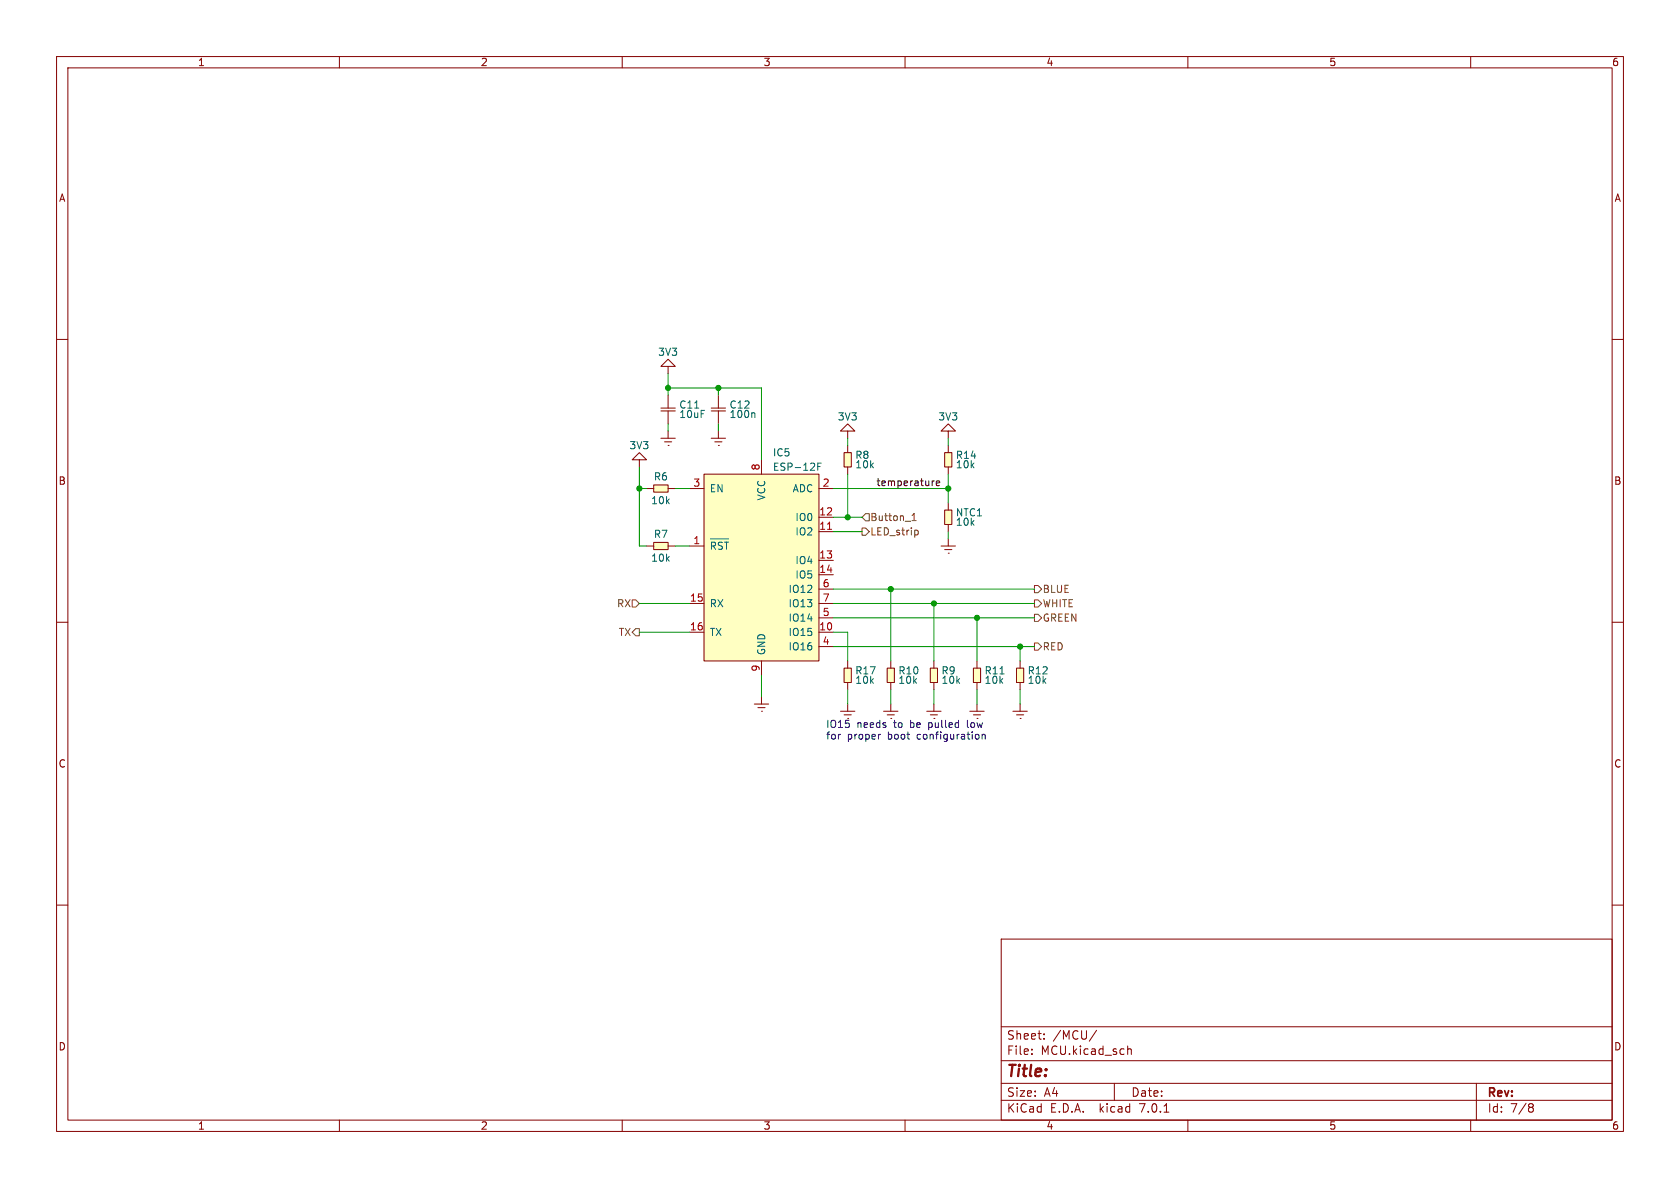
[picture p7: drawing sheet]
<svg xmlns="http://www.w3.org/2000/svg" width="297mm" height="210mm" viewBox="0 0 297 210" stroke-linecap="round" stroke-linejoin="round" font-family="sans-serif">
<g fill="none" stroke="#840000" stroke-width=".18">
<path d="M10 10h277v190h-277zM12 12h273v186h-273zM60 10v2M110 10v2M160 10v2M210 10v2M260 10v2M10 60h2M285 60h2M116.8 77.5h2.6M116.8 72.6h2.6M116.8 72.1h2.6"/>
<path d="M117.5 78.1h1.2M118.1 78.7h.1M118.1 64.8h1.3l-1.3-1.3-1.3 1.3h1.3v1.2M118.1 69.9v2.3M118.1 72.6v2.3M118.1 76.2v1.3M125.7 77.5h2.6M125.7 72.6h2.6M125.7 72.1h2.6M126.4 78.1h1.2M127 78.7h.1M127 69.9v2.3"/>
<path d="M127 72.6v2.3M127 76.2v1.3M149.9 76.2h1.2l-1.2-1.3-1.3 1.3h1.3v1.3M149.9 78.7v1.3M167.6 76.2h1.3l-1.3-1.3-1.2 1.3h1.2v1.3M167.6 78.7v1.3M113 81.3h1.3l-1.3-1.3-1.2 1.3h1.2v1.3M114.3 96.5h1.3M114.3 86.4h1.3M115.6 95.9h2.5v1.3h-2.5zM115.6 85.7h2.5v1.3h-2.5zM118.1 96.5h1.3"/>
<path d="M118.1 86.4h1.3M121.9 96.5h2.6M121.9 86.4h2.6M124.5 83.8h20.3v33h-20.3zM134.6 81.3v2.5M144.8 94h2.5M144.8 91.4h2.5M144.8 99.1h2.5M144.8 86.4h2.5M149.2 80h1.3v2.6h-1.3zM149.9 82.6v1.2M166.4 96.5h2.5"/>
<path d="M167 80h1.3v2.6h-1.3zM167 90.2h1.3v2.5h-1.3zM167 97.2h1.3M167.6 97.8h.1M167.6 82.6v1.2M167.6 88.9v1.3M167.6 92.7v1.3M167.6 95.3v1.2M10 110h2M121.9 111.8h2.6M121.9 106.7h2.6M134.6 116.8v2.6"/>
<path d="M144.8 111.8h2.5M144.8 101.6h2.5M144.8 106.7h2.5M144.8 114.3h2.5M144.8 109.2h2.5M144.8 104.1h2.5M149.2 118.1h1.3v2.6h-1.3zM149.9 116.8v1.3M156.8 118.1h1.3v2.6h-1.3zM157.5 116.8v1.3M164.5 118.1h1.2v2.6h-1.2zM165.1 116.8v1.3"/>
<path d="M172.1 118.1h1.3v2.6h-1.3zM172.7 116.8v1.3M179.7 118.1h1.3v2.6h-1.3zM180.3 116.8v1.3M285 110h2M133.3 124.5h2.6M134 125.1h1.3M134.6 125.7h.1M134.6 123.2v1.3M148.6 125.7h2.5M149.2 126.4h1.3M149.9 120.7v1.2"/>
<path d="M149.9 124.5v1.2M156.2 125.7h2.5M156.8 126.4h1.3M157.5 127h.1M157.5 120.7v1.2M157.5 124.5v1.2M163.8 125.7h2.6M164.5 126.4h1.2M165.1 120.7v1.2M165.1 124.5v1.2M171.4 125.7h2.6M172.1 126.4h1.3"/>
<path d="M172.7 120.7v1.2M172.7 124.5v1.2M179.1 125.7h2.5M179.7 126.4h1.3M180.3 127h.1M180.3 120.7v1.2M180.3 124.5v1.2M10 160h2M285 160h2M177 166h108v32h-108zM60 198v2M110 198v2"/>
<path d="M160 198v2M177 194.5h108M177 191.5h108M177 187.5h108M177 181.5h108M182.4 186.3v.1M182.4 185.5v.1M184.6 183.6v.1M184.6 182.8v.1M193.9 182.1l-1.3 2M197 191.5v3M199.4 184.9v1.5"/>
<path d="M199.4 185.5l.2-.1 .3 .1 .1 .9M205.8 196.6h.8M210 198v2M260 198v2M261 191.5v6.5M270.5 195.1l.4 .1 .2 .2-.3 .3M270.5 195.7h.3M270.8 195.7l.2 .2 .1 .4-.2 .2-.4 .1"/>
</g>
<g fill="#ffffc2" stroke="#ffffc2" stroke-width=".18">
<path d="M124.5 83.8h20.3v33h-20.3z"/>
<path d="M149.2 118.1h1.3v2.6h-1.3z"/>
<path d="M172.1 118.1h1.3v2.6h-1.3z"/>
<path d="M156.8 118.1h1.3v2.6h-1.3z"/>
<path d="M167 80h1.3v2.6h-1.3z"/>
<path d="M167 90.2h1.3v2.5h-1.3z"/>
<path d="M149.2 80h1.3v2.6h-1.3z"/>
<path d="M179.7 118.1h1.3v2.6h-1.3z"/>
<path d="M115.6 95.9h2.5v1.3h-2.5z"/>
<path d="M164.5 118.1h1.2v2.6h-1.2z"/>
<path d="M115.6 85.7h2.5v1.3h-2.5z"/>
</g>
<path d="M133.3 73l.2 .1v.7M125.6 95.3h3.2M126.5 96.1l-.2-.3h-.5v1.3M127.7 95.9l-.5-.1-.2 .3M128.1 95.8h.7M128.4 95.8v1.3M144.6 82.5h.4M145.2 81.9h-.6v1.2" fill="none" stroke="#006464" stroke-width=".18"/>
<path d="M146.3 93.6h.7" fill="none" stroke="#a90000" stroke-width=".18"/>
<path d="M152.4 93.3h.6l.7 .7-.7 .6h-.6zM153 90.8h.7v1.3h-.7l-.6-.7zM161.2 92h.8M161.2 91.1l.4-.3v1.2M162.1 93.7l.2 .3v.3l-.2 .3M111.8 106h.6l.6 .7-.6 .6h-.6zM112.4 111.1h.6v1.3h-.6l-.6-.6zM182.9 108.6h.6l.6 .6-.6 .7h-.6zM182.9 113.7h.6l.6 .6-.6 .6h-.6zM182.9 103.5h.6l.6 .6-.6 .7h-.6zM182.9 106h.6l.6 .7-.6 .6h-.6z" fill="none" stroke="#725600" stroke-width=".18"/>
<path d="M165.2 85l-.3 .1M165.5 85.4l.6-.1v-.2l-.4-.1-.2 .2 .1 .6h.5" fill="none" stroke="#0f0f0f" stroke-width=".18"/>
<path d="M155.7 129.8l-.3 .1M172.8 129.8l.3 .2v.4l-.3 .3M173.6 129.9l.2-.1 .3 .1 .1 .8M173.6 129.8v.9" fill="none" stroke="#0000c2" stroke-width=".18"/>
<g fill="none" stroke="#009600" stroke-width=".18">
<path d="M118.1 66v3.9M118.1 74.9v1.3M118.1 68.6h16.5v12.7M127 68.6v1.3M127 74.9v1.3M149.9 77.5v1.2M167.6 77.5v1.2M113 86.4h1.3M113 82.6v13.9h1.3M119.4 86.4h2.5M119.4 96.5h2.5M147.3 86.4h20.3"/>
<path d="M147.3 91.4h5.1M147.3 94h5.1M149.9 83.8v7.6M167.6 83.8v5.1M167.6 94v1.3M113 111.8h8.9M113 106.7h8.9M134.6 119.4v3.8M147.3 111.8h2.6v5M147.3 106.7h35.6M147.3 104.1h35.6M147.3 109.2h35.6"/>
<path d="M147.3 114.3h35.6M157.5 104.1v12.7M165.1 106.7v10.1M172.7 109.2v7.6M180.3 114.3v2.5M149.9 121.9v2.6M157.5 121.9v2.6M165.1 121.9v2.6M172.7 121.9v2.6M180.3 121.9v2.6"/>
</g>
<g fill="#009600" stroke="#009600" stroke-width=".18">
<circle cx="127" cy="68.6" r=".46"/>
<circle cx="113" cy="86.4" r=".46"/>
<circle cx="118.1" cy="68.6" r=".46"/>
<circle cx="180.3" cy="114.3" r=".46"/>
<circle cx="172.7" cy="109.2" r=".46"/>
<circle cx="165.1" cy="106.7" r=".46"/>
<circle cx="157.5" cy="104.1" r=".46"/>
<circle cx="167.6" cy="86.4" r=".46"/>
<circle cx="149.9" cy="91.4" r=".46"/>
</g>
<text font-size="2.8" fill="#840000" x="178" y="190.8">Title:</text>
<g font-size="2.1" fill="#840000">
<text x="178" y="183.9">Sheet:</text>
<text x="186.2" y="183.9">/MCU/</text>
<text x="178" y="186.6">File:</text>
<text x="184" y="186.6">MCU.kicad_sch</text>
<text x="178" y="196.8">KiCad</text>
<text x="178" y="194">Size:</text>
<text x="184.6" y="194">A4</text>
<text x="185.7" y="196.8">E.D.A.</text>
<text x="194.4" y="196.8">kicad</text>
<text x="200" y="194">Date:</text>
<text x="201.5" y="196.8">7.0.1</text>
<text x="263" y="194.2">Rev:</text>
<text x="263" y="196.8">Id:</text>
<text x="267" y="196.8">7/8</text>
</g>
<g font-size="1.8" fill="#840000">
<text x="35" y="11.8">1</text>
<text x="85" y="11.8">2</text>
<text x="135" y="11.8">3</text>
<text x="185" y="11.8">4</text>
<text x="235" y="11.8">5</text>
<text x="285" y="11.8">6</text>
<text x="10.4" y="35.8">A</text>
<text x="285.4" y="35.8">A</text>
<text x="10.3" y="85.8">B</text>
<text x="285.3" y="85.8">B</text>
<text x="10.3" y="135.8">C</text>
<text x="285.3" y="135.8">C</text>
<text x="10.3" y="185.8">D</text>
<text x="285.3" y="185.8">D</text>
<text x="35" y="199.8">1</text>
<text x="85" y="199.8">2</text>
<text x="135" y="199.8">3</text>
<text x="185" y="199.8">4</text>
<text x="235" y="199.8">5</text>
<text x="285" y="199.8">6</text>
</g>
<g font-size="1.8" fill="#006464">
<text x="116.3" y="63.1">3V3</text>
<text x="120" y="72.4">C11</text>
<text x="120" y="74">10uF</text>
<text x="128.9" y="72.4">C12</text>
<text x="128.9" y="74">100n</text>
<text x="148" y="74.5">3V3</text>
<text x="165.8" y="74.5">3V3</text>
<text x="111.2" y="79.6">3V3</text>
<text x="136.6" y="80.8">IC5</text>
<text x="136.6" y="83.4">ESP-12F</text>
<text x="151.1" y="81.3">R8</text>
<text x="151.1" y="82.9">10k</text>
<text x="168.9" y="81.3">R14</text>
<text x="168.9" y="82.9">10k</text>
<text x="115.1" y="89.3">10k</text>
<text x="115.5" y="85.1">R6</text>
<text x="125.5" y="87.2">EN</text>
<text x="135.4" y="88.6" transform="rotate(-90 135.4 88.6)">VCC</text>
<text x="140" y="87.2">ADC</text>
<text x="115.5" y="95.2">R7</text>
<text x="140.5" y="94.8">IO2</text>
<text x="140.5" y="92.3">IO0</text>
<text x="168.9" y="91.4">NTC1</text>
<text x="168.9" y="93.1">10k</text>
<text x="115.1" y="99.4">10k</text>
<text x="125.5" y="98">~{RST}</text>
<text x="140.5" y="99.9">IO4</text>
<text x="125.5" y="107.5">RX</text>
<text x="139.3" y="105">IO12</text>
<text x="139.3" y="107.5">IO13</text>
<text x="140.5" y="102.4">IO5</text>
<text x="125.5" y="112.6">TX</text>
<text x="139.3" y="112.6">IO15</text>
<text x="139.3" y="110">IO14</text>
<text x="135.4" y="115.8" transform="rotate(-90 135.4 115.8)">GND</text>
<text x="139.3" y="115.1">IO16</text>
<text x="151.1" y="119.4">R17</text>
<text x="158.8" y="119.4">R10</text>
<text x="166.4" y="119.4">R9</text>
<text x="174" y="119.4">R11</text>
<text x="181.6" y="119.4">R12</text>
<text x="151.1" y="121">10k</text>
<text x="158.8" y="121">10k</text>
<text x="166.4" y="121">10k</text>
<text x="174" y="121">10k</text>
<text x="181.6" y="121">10k</text>
</g>
<g font-size="1.8" fill="#a90000">
<text x="134.4" y="83.2" transform="rotate(-90 134.4 83.2)">8</text>
<text x="122.5" y="86.1">3</text>
<text x="145.4" y="86.1">2</text>
<text x="144.8" y="93.7">11</text>
<text x="144.8" y="91.2">12</text>
<text x="122.5" y="96.3">1</text>
<text x="144.8" y="98.8">13</text>
<text x="144.8" y="101.3">14</text>
<text x="121.9" y="106.4">15</text>
<text x="145.4" y="103.9">6</text>
<text x="145.4" y="106.4">7</text>
<text x="121.9" y="111.5">16</text>
<text x="144.8" y="111.5">10</text>
<text x="145.4" y="109">5</text>
<text x="134.4" y="118.8" transform="rotate(-90 134.4 118.8)">9</text>
<text x="145.4" y="114">4</text>
</g>
<text font-size="1.8" fill="#0f0f0f" x="154.8" y="86">temperature</text>
<g font-size="1.8" fill="#725600">
<text x="153.9" y="94.8">LED_strip</text>
<text x="153.9" y="92.3">Button_1</text>
<text x="109" y="107.5">RX</text>
<text x="184.3" y="105">BLUE</text>
<text x="184.3" y="107.5">WHITE</text>
<text x="109.3" y="112.6">TX</text>
<text x="184.3" y="110">GREEN</text>
<text x="184.3" y="115.1">RED</text>
</g>
<g font-size="1.8" fill="#0000c2">
<text x="146" y="128.8">IO15</text>
<text x="146" y="130.8">for</text>
<text x="149.8" y="130.8">proper</text>
<text x="151.5" y="128.8">needs</text>
<text x="157" y="130.8">boot</text>
<text x="158.1" y="128.8">to</text>
<text x="161.1" y="128.8">be</text>
<text x="162.3" y="130.8">configuration</text>
<text x="164.4" y="128.8">pulled</text>
<text x="171.4" y="128.8">low</text>
</g>
</svg>
